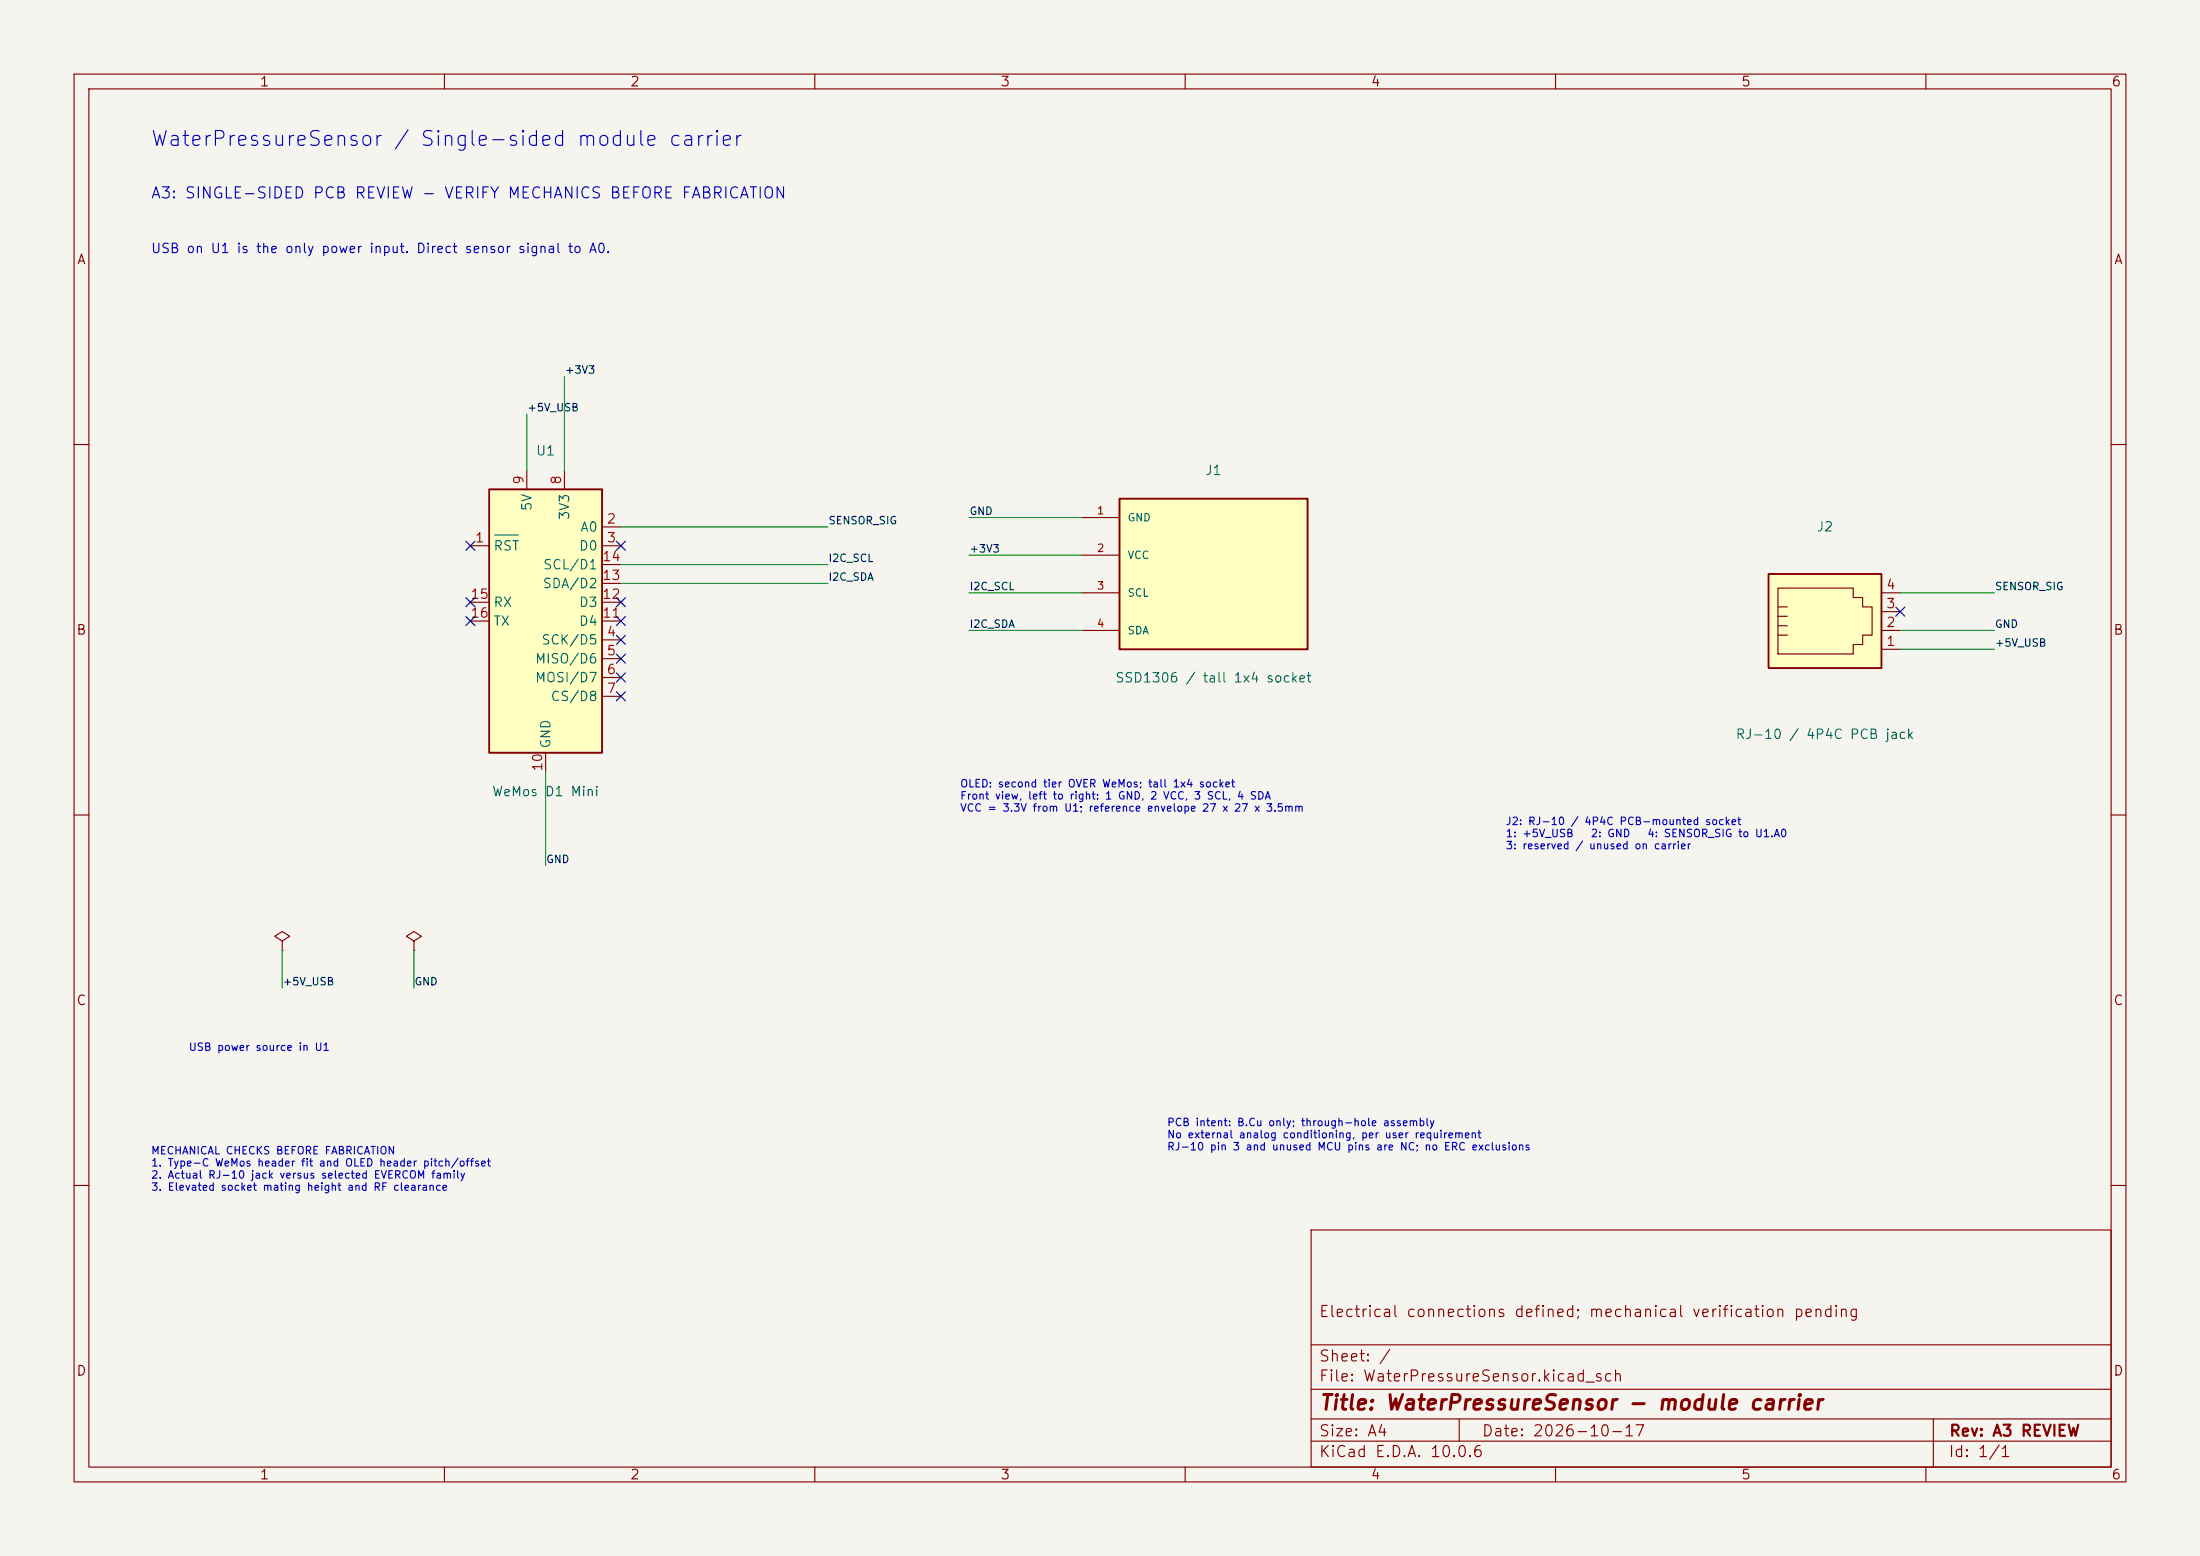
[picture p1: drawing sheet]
(kicad_sch (version 20250610) (generator "eeschema") (generator_version "10.0") (paper "A4")
(title_block (title "WaterPressureSensor - module carrier") (date "2026-10-17") (rev "A3 REVIEW") (comment 1 "Electrical connections defined; mechanical verification pending"))
(lib_symbols
(symbol "WaterPressureSensor:WEMOS_D1_mini"
  (exclude_from_sim no)
  (in_bom yes)
  (on_board yes)
  (in_pos_files yes)
  (duplicate_pin_numbers_are_jumpers no)
  (property "Reference" "U" (at 3.81 19.05 0) (show_name no) (do_not_autoplace no) (effects (font (size 1.27 1.27)) (justify left)))
  (property "Value" "WEMOS_D1_mini" (at 1.27 -19.05 0) (show_name no) (do_not_autoplace no) (effects (font (size 1.27 1.27)) (justify left)))
  (property "Footprint" "" (at 0 -29.21 0) (show_name no) (do_not_autoplace no) (hide yes) (effects (font (size 1.27 1.27))))
  (property "Datasheet" "https://wiki.wemos.cc/products:d1:d1_mini#documentation" (at -46.99 -29.21 0) (show_name no) (do_not_autoplace no) (hide yes) (effects (font (size 1.27 1.27))))
  (property "Description" "32-bit microcontroller module with WiFi" (at 0 0 0) (show_name no) (do_not_autoplace no) (hide yes) (effects (font (size 1.27 1.27))))
  (symbol "WEMOS_D1_mini_1_1"
   (rectangle (start -7.62 17.78) (end 7.62 -17.78) (stroke (width 0.254) (type default)) (fill (type background)))
   (pin input line (at -10.16 10.16 0) (length 2.54) (name "~{RST}" (effects (font (size 1.27 1.27)))) (number "1" (effects (font (size 1.27 1.27)))))
   (pin input line (at 10.16 12.7 180) (length 2.54) (name "A0" (effects (font (size 1.27 1.27)))) (number "2" (effects (font (size 1.27 1.27)))))
   (pin bidirectional line (at 10.16 10.16 180) (length 2.54) (name "D0" (effects (font (size 1.27 1.27)))) (number "3" (effects (font (size 1.27 1.27)))))
   (pin bidirectional line (at 10.16 -2.54 180) (length 2.54) (name "SCK/D5" (effects (font (size 1.27 1.27)))) (number "4" (effects (font (size 1.27 1.27)))))
   (pin bidirectional line (at 10.16 -5.08 180) (length 2.54) (name "MISO/D6" (effects (font (size 1.27 1.27)))) (number "5" (effects (font (size 1.27 1.27)))))
   (pin bidirectional line (at 10.16 -7.62 180) (length 2.54) (name "MOSI/D7" (effects (font (size 1.27 1.27)))) (number "6" (effects (font (size 1.27 1.27)))))
   (pin bidirectional line (at 10.16 -10.16 180) (length 2.54) (name "CS/D8" (effects (font (size 1.27 1.27)))) (number "7" (effects (font (size 1.27 1.27)))))
   (pin power_out line (at 2.54 20.32 270) (length 2.54) (name "3V3" (effects (font (size 1.27 1.27)))) (number "8" (effects (font (size 1.27 1.27)))))
   (pin power_in line (at -2.54 20.32 270) (length 2.54) (name "5V" (effects (font (size 1.27 1.27)))) (number "9" (effects (font (size 1.27 1.27)))))
   (pin power_in line (at 0 -20.32 90) (length 2.54) (name "GND" (effects (font (size 1.27 1.27)))) (number "10" (effects (font (size 1.27 1.27)))))
   (pin bidirectional line (at 10.16 0 180) (length 2.54) (name "D4" (effects (font (size 1.27 1.27)))) (number "11" (effects (font (size 1.27 1.27)))))
   (pin bidirectional line (at 10.16 2.54 180) (length 2.54) (name "D3" (effects (font (size 1.27 1.27)))) (number "12" (effects (font (size 1.27 1.27)))))
   (pin bidirectional line (at 10.16 5.08 180) (length 2.54) (name "SDA/D2" (effects (font (size 1.27 1.27)))) (number "13" (effects (font (size 1.27 1.27)))))
   (pin bidirectional line (at 10.16 7.62 180) (length 2.54) (name "SCL/D1" (effects (font (size 1.27 1.27)))) (number "14" (effects (font (size 1.27 1.27)))))
   (pin input line (at -10.16 2.54 0) (length 2.54) (name "RX" (effects (font (size 1.27 1.27)))) (number "15" (effects (font (size 1.27 1.27)))))
   (pin output line (at -10.16 0 0) (length 2.54) (name "TX" (effects (font (size 1.27 1.27)))) (number "16" (effects (font (size 1.27 1.27))))))
  (embedded_fonts no))
(symbol "WaterPressureSensor:OLED_SSD1306_I2C" (pin_names (offset 1.016))
(exclude_from_sim no) (in_bom yes) (on_board yes)
(property "Reference" "J" (at 0 12.7 0) (effects (font (size 1.27 1.27))))
(property "Value" "SSD1306 0.96in I2C" (at 0 -12.7 0) (effects (font (size 1.27 1.27))))
(property "Footprint" "" (at 0 0 0) (effects (font (size 1.27 1.27)) (hide yes)))
(property "Datasheet" "" (at 0 0 0) (effects (font (size 1.27 1.27)) (hide yes)))
(property "Description" "Module connector; footprint pending mechanical verification" (at 0 0 0) (effects (font (size 1.27 1.27)) (hide yes)))
(symbol "OLED_SSD1306_I2C_0_1" (rectangle (start -12.7 10.16) (end 12.7 -10.16) (stroke (width 0.254) (type default)) (fill (type background))))
(symbol "OLED_SSD1306_I2C_1_1"
(pin power_in line (at -17.78 7.62 0) (length 5.08) (name "GND" (effects (font (size 1.016 1.016)))) (number "1" (effects (font (size 1.016 1.016)))))
(pin power_in line (at -17.78 2.54 0) (length 5.08) (name "VCC" (effects (font (size 1.016 1.016)))) (number "2" (effects (font (size 1.016 1.016)))))
(pin input line (at -17.78 -2.54 0) (length 5.08) (name "SCL" (effects (font (size 1.016 1.016)))) (number "3" (effects (font (size 1.016 1.016)))))
(pin bidirectional line (at -17.78 -7.62 0) (length 5.08) (name "SDA" (effects (font (size 1.016 1.016)))) (number "4" (effects (font (size 1.016 1.016)))))))
(symbol "WaterPressureSensor:4P4C"
  (pin_names
   (offset 1.016))
  (exclude_from_sim no)
  (in_bom yes)
  (on_board yes)
  (in_pos_files yes)
  (duplicate_pin_numbers_are_jumpers no)
  (property "Reference" "J" (at -5.08 8.89 0) (show_name no) (do_not_autoplace no) (effects (font (size 1.27 1.27)) (justify right)))
  (property "Value" "4P4C" (at 2.54 8.89 0) (show_name no) (do_not_autoplace no) (effects (font (size 1.27 1.27)) (justify left)))
  (property "Footprint" "" (at 0 1.27 90) (show_name no) (do_not_autoplace no) (hide yes) (effects (font (size 1.27 1.27))))
  (property "Datasheet" "" (at 0 1.27 90) (show_name no) (do_not_autoplace no) (hide yes) (effects (font (size 1.27 1.27))))
  (property "Description" "RJ connector, 4P4C (4 positions 4 connected), RJ9/RJ10/RJ22" (at 0 0 0) (show_name no) (do_not_autoplace no) (hide yes) (effects (font (size 1.27 1.27))))
  (symbol "4P4C_0_1"
   (polyline (pts (xy -6.35 3.175) (xy -5.08 3.175) (xy -5.08 3.175)) (stroke (width 0) (type default)) (fill (type none)))
   (polyline (pts (xy -6.35 1.905) (xy -5.08 1.905) (xy -5.08 1.905)) (stroke (width 0) (type default)) (fill (type none)))
   (polyline (pts (xy -6.35 0.635) (xy -5.08 0.635) (xy -5.08 0.635)) (stroke (width 0) (type default)) (fill (type none)))
   (polyline (pts (xy -6.35 -0.635) (xy -5.08 -0.635) (xy -5.08 -0.635)) (stroke (width 0) (type default)) (fill (type none)))
   (polyline (pts (xy -6.35 -3.175) (xy -6.35 5.715) (xy -1.27 5.715) (xy 3.81 5.715) (xy 3.81 4.445) (xy 5.08 4.445) (xy 5.08 3.175) (xy 6.35 3.175) (xy 6.35 -0.635) (xy 5.08 -0.635) (xy 5.08 -1.905) (xy 3.81 -1.905) (xy 3.81 -3.175) (xy -6.35 -3.175) (xy -6.35 -3.175)) (stroke (width 0) (type default)) (fill (type none)))
   (rectangle (start 7.62 7.62) (end -7.62 -5.08) (stroke (width 0.254) (type default)) (fill (type background))))
  (symbol "4P4C_1_1"
   (pin passive line (at 10.16 -2.54 180) (length 2.54) (name "" (effects (font (size 1.27 1.27)))) (number "1" (effects (font (size 1.27 1.27)))))
   (pin passive line (at 10.16 0 180) (length 2.54) (name "" (effects (font (size 1.27 1.27)))) (number "2" (effects (font (size 1.27 1.27)))))
   (pin passive line (at 10.16 2.54 180) (length 2.54) (name "" (effects (font (size 1.27 1.27)))) (number "3" (effects (font (size 1.27 1.27)))))
   (pin passive line (at 10.16 5.08 180) (length 2.54) (name "" (effects (font (size 1.27 1.27)))) (number "4" (effects (font (size 1.27 1.27))))))
  (embedded_fonts no))
(symbol "WaterPressureSensor:PWR_FLAG"
  (power global)
  (pin_numbers (hide yes))
  (pin_names
   (offset 0) (hide yes))
  (exclude_from_sim no)
  (in_bom yes)
  (on_board yes)
  (in_pos_files yes)
  (duplicate_pin_numbers_are_jumpers no)
  (property "Reference" "#FLG" (at 0 1.905 0) (show_name no) (do_not_autoplace no) (hide yes) (effects (font (size 1.27 1.27))))
  (property "Value" "PWR_FLAG" (at 0 3.81 0) (show_name no) (do_not_autoplace no) (effects (font (size 1.27 1.27))))
  (property "Footprint" "" (at 0 0 0) (show_name no) (do_not_autoplace no) (hide yes) (effects (font (size 1.27 1.27))))
  (property "Datasheet" "" (at 0 0 0) (show_name no) (do_not_autoplace no) (hide yes) (effects (font (size 1.27 1.27))))
  (property "Description" "Special symbol for telling ERC where power comes from" (at 0 0 0) (show_name no) (do_not_autoplace no) (hide yes) (effects (font (size 1.27 1.27))))
  (symbol "PWR_FLAG_0_0"
   (pin power_out line (at 0 0 90) (length 0) (name "" (effects (font (size 1.27 1.27)))) (number "1" (effects (font (size 1.27 1.27))))))
  (symbol "PWR_FLAG_0_1"
   (polyline (pts (xy 0 0) (xy 0 1.27) (xy -1.016 1.905) (xy 0 2.54) (xy 1.016 1.905) (xy 0 1.27)) (stroke (width 0) (type default)) (fill (type none))))
  (embedded_fonts no)))
(text "WaterPressureSensor / Single-sided module carrier" (at 20.32 17.78 0) (effects (font (size 2.0 2.0)) (justify left top)))
(text "A3: SINGLE-SIDED PCB REVIEW - VERIFY MECHANICS BEFORE FABRICATION" (at 20.32 25.4 0) (effects (font (size 1.5 1.5)) (justify left top)))
(text "USB on U1 is the only power input. Direct sensor signal to A0." (at 20.32 33.02 0) (effects (font (size 1.27 1.27)) (justify left top)))
(symbol (lib_id "WaterPressureSensor:WEMOS_D1_mini") (at 73.66 83.82 0) (unit 1)
(exclude_from_sim no) (in_bom yes) (on_board yes) (dnp no)
(property "Reference" "U1" (at 73.66 60.82 0) (effects (font (size 1.27 1.27))))
(property "Value" "WeMos D1 Mini" (at 73.66 106.82 0) (effects (font (size 1.27 1.27))))
(property "Footprint" "WaterPressureSensor:WEMOS_D1_mini_TypeC_headers" (at 73.66 83.82 0) (effects (font (size 1.27 1.27)) (hide yes)))
(property "Datasheet" "" (at 73.66 83.82 0) (effects (font (size 1.27 1.27)) (hide yes)))
(property "Description" "" (at 73.66 83.82 0) (effects (font (size 1.27 1.27)) (hide yes)))
(pin "1")
(pin "2")
(pin "3")
(pin "4")
(pin "5")
(pin "6")
(pin "7")
(pin "8")
(pin "9")
(pin "10")
(pin "11")
(pin "12")
(pin "13")
(pin "14")
(pin "15")
(pin "16"))
(symbol (lib_id "WaterPressureSensor:OLED_SSD1306_I2C") (at 163.83 77.47 0) (unit 1)
(exclude_from_sim no) (in_bom yes) (on_board yes) (dnp no)
(property "Reference" "J1" (at 163.83 63.47 0) (effects (font (size 1.27 1.27))))
(property "Value" "SSD1306 / tall 1x4 socket" (at 163.83 91.47 0) (effects (font (size 1.27 1.27))))
(property "Footprint" "WaterPressureSensor:OLED_ESW_1x04_P2.54_H18.67" (at 163.83 77.47 0) (effects (font (size 1.27 1.27)) (hide yes)))
(property "Datasheet" "" (at 163.83 77.47 0) (effects (font (size 1.27 1.27)) (hide yes)))
(property "Description" "" (at 163.83 77.47 0) (effects (font (size 1.27 1.27)) (hide yes)))
(pin "1")
(pin "2")
(pin "3")
(pin "4"))
(symbol (lib_id "WaterPressureSensor:4P4C") (at 246.38 85.09 0) (unit 1)
(exclude_from_sim no) (in_bom yes) (on_board yes) (dnp no)
(property "Reference" "J2" (at 246.38 71.09 0) (effects (font (size 1.27 1.27))))
(property "Value" "RJ-10 / 4P4C PCB jack" (at 246.38 99.09 0) (effects (font (size 1.27 1.27))))
(property "Footprint" "WaterPressureSensor:RJ10_Evercom_5301_4P4C" (at 246.38 85.09 0) (effects (font (size 1.27 1.27)) (hide yes)))
(property "Datasheet" "" (at 246.38 85.09 0) (effects (font (size 1.27 1.27)) (hide yes)))
(property "Description" "" (at 246.38 85.09 0) (effects (font (size 1.27 1.27)) (hide yes)))
(pin "1")
(pin "2")
(pin "3")
(pin "4"))
(wire (pts (xy 83.82 71.12) (xy 111.76 71.12)) (stroke (width 0) (type default)))
(label "SENSOR_SIG" (at 111.76 71.12 0) (effects (font (size 1.016 1.016)) (justify left bottom)))
(wire (pts (xy 76.2 63.5) (xy 76.2 50.8)) (stroke (width 0) (type default)))
(label "+3V3" (at 76.2 50.8 0) (effects (font (size 1.016 1.016)) (justify left bottom)))
(wire (pts (xy 71.12 63.5) (xy 71.12 55.88)) (stroke (width 0) (type default)))
(label "+5V_USB" (at 71.12 55.88 0) (effects (font (size 1.016 1.016)) (justify left bottom)))
(wire (pts (xy 73.66 104.14) (xy 73.66 116.84)) (stroke (width 0) (type default)))
(label "GND" (at 73.66 116.84 0) (effects (font (size 1.016 1.016)) (justify left bottom)))
(wire (pts (xy 83.82 78.74) (xy 111.76 78.74)) (stroke (width 0) (type default)))
(label "I2C_SDA" (at 111.76 78.74 0) (effects (font (size 1.016 1.016)) (justify left bottom)))
(wire (pts (xy 83.82 76.2) (xy 111.76 76.2)) (stroke (width 0) (type default)))
(label "I2C_SCL" (at 111.76 76.2 0) (effects (font (size 1.016 1.016)) (justify left bottom)))
(no_connect (at 63.5 73.66))
(no_connect (at 83.82 73.66))
(no_connect (at 83.82 86.36))
(no_connect (at 83.82 88.9))
(no_connect (at 83.82 91.44))
(no_connect (at 83.82 93.98))
(no_connect (at 83.82 83.82))
(no_connect (at 83.82 81.28))
(no_connect (at 63.5 81.28))
(no_connect (at 63.5 83.82))
(wire (pts (xy 256.54 87.63) (xy 269.24 87.63)) (stroke (width 0) (type default)))
(label "+5V_USB" (at 269.24 87.63 0) (effects (font (size 1.016 1.016)) (justify left bottom)))
(wire (pts (xy 256.54 85.09) (xy 269.24 85.09)) (stroke (width 0) (type default)))
(label "GND" (at 269.24 85.09 0) (effects (font (size 1.016 1.016)) (justify left bottom)))
(wire (pts (xy 256.54 80.01) (xy 269.24 80.01)) (stroke (width 0) (type default)))
(label "SENSOR_SIG" (at 269.24 80.01 0) (effects (font (size 1.016 1.016)) (justify left bottom)))
(no_connect (at 256.54 82.55))
(wire (pts (xy 130.81 69.85) (xy 146.05 69.85)) (stroke (width 0) (type default)))
(label "GND" (at 130.81 69.85 0) (effects (font (size 1.016 1.016)) (justify left bottom)))
(wire (pts (xy 130.81 74.93) (xy 146.05 74.93)) (stroke (width 0) (type default)))
(label "+3V3" (at 130.81 74.93 0) (effects (font (size 1.016 1.016)) (justify left bottom)))
(wire (pts (xy 130.81 80.01) (xy 146.05 80.01)) (stroke (width 0) (type default)))
(label "I2C_SCL" (at 130.81 80.01 0) (effects (font (size 1.016 1.016)) (justify left bottom)))
(wire (pts (xy 130.81 85.09) (xy 146.05 85.09)) (stroke (width 0) (type default)))
(label "I2C_SDA" (at 130.81 85.09 0) (effects (font (size 1.016 1.016)) (justify left bottom)))
(symbol (lib_id "WaterPressureSensor:PWR_FLAG") (at 38.1 128.27 0) (unit 1)
(exclude_from_sim no) (in_bom yes) (on_board yes) (dnp no)
(property "Reference" "#FLG01" (at 38.1 114.27 0) (effects (font (size 1.27 1.27)) (hide yes)))
(property "Value" "PWR_FLAG" (at 38.1 142.27 0) (effects (font (size 1.27 1.27)) (hide yes)))
(property "Footprint" "" (at 38.1 128.27 0) (effects (font (size 1.27 1.27)) (hide yes)))
(property "Datasheet" "" (at 38.1 128.27 0) (effects (font (size 1.27 1.27)) (hide yes)))
(property "Description" "" (at 38.1 128.27 0) (effects (font (size 1.27 1.27)) (hide yes)))
(pin "1"))
(wire (pts (xy 38.1 128.27) (xy 38.1 133.35)) (stroke (width 0) (type default)))
(label "+5V_USB" (at 38.1 133.35 0) (effects (font (size 1.016 1.016)) (justify left bottom)))
(symbol (lib_id "WaterPressureSensor:PWR_FLAG") (at 55.88 128.27 0) (unit 1)
(exclude_from_sim no) (in_bom yes) (on_board yes) (dnp no)
(property "Reference" "#FLG02" (at 55.88 114.27 0) (effects (font (size 1.27 1.27)) (hide yes)))
(property "Value" "PWR_FLAG" (at 55.88 142.27 0) (effects (font (size 1.27 1.27)) (hide yes)))
(property "Footprint" "" (at 55.88 128.27 0) (effects (font (size 1.27 1.27)) (hide yes)))
(property "Datasheet" "" (at 55.88 128.27 0) (effects (font (size 1.27 1.27)) (hide yes)))
(property "Description" "" (at 55.88 128.27 0) (effects (font (size 1.27 1.27)) (hide yes)))
(pin "1"))
(wire (pts (xy 55.88 128.27) (xy 55.88 133.35)) (stroke (width 0) (type default)))
(label "GND" (at 55.88 133.35 0) (effects (font (size 1.016 1.016)) (justify left bottom)))
(text "USB power source in U1" (at 25.4 140.97 0) (effects (font (size 1.016 1.016)) (justify left top)))
(text "OLED: second tier OVER WeMos; tall 1x4 socket\nFront view, left to right: 1 GND, 2 VCC, 3 SCL, 4 SDA\nVCC = 3.3V from U1; reference envelope 27 x 27 x 3.5mm" (at 129.54 105.41 0) (effects (font (size 1.016 1.016)) (justify left top)))
(text "J2: RJ-10 / 4P4C PCB-mounted socket\n1: +5V_USB   2: GND   4: SENSOR_SIG to U1.A0\n3: reserved / unused on carrier" (at 203.2 110.49 0) (effects (font (size 1.016 1.016)) (justify left top)))
(text "MECHANICAL CHECKS BEFORE FABRICATION\n1. Type-C WeMos header fit and OLED header pitch/offset\n2. Actual RJ-10 jack versus selected EVERCOM family\n3. Elevated socket mating height and RF clearance" (at 20.32 154.94 0) (effects (font (size 1.016 1.016)) (justify left top)))
(text "PCB intent: B.Cu only; through-hole assembly\nNo external analog conditioning, per user requirement\nRJ-10 pin 3 and unused MCU pins are NC; no ERC exclusions" (at 157.48 151.13 0) (effects (font (size 1.016 1.016)) (justify left top)))
(sheet_instances (path "" (page "1"))) (embedded_fonts no))
